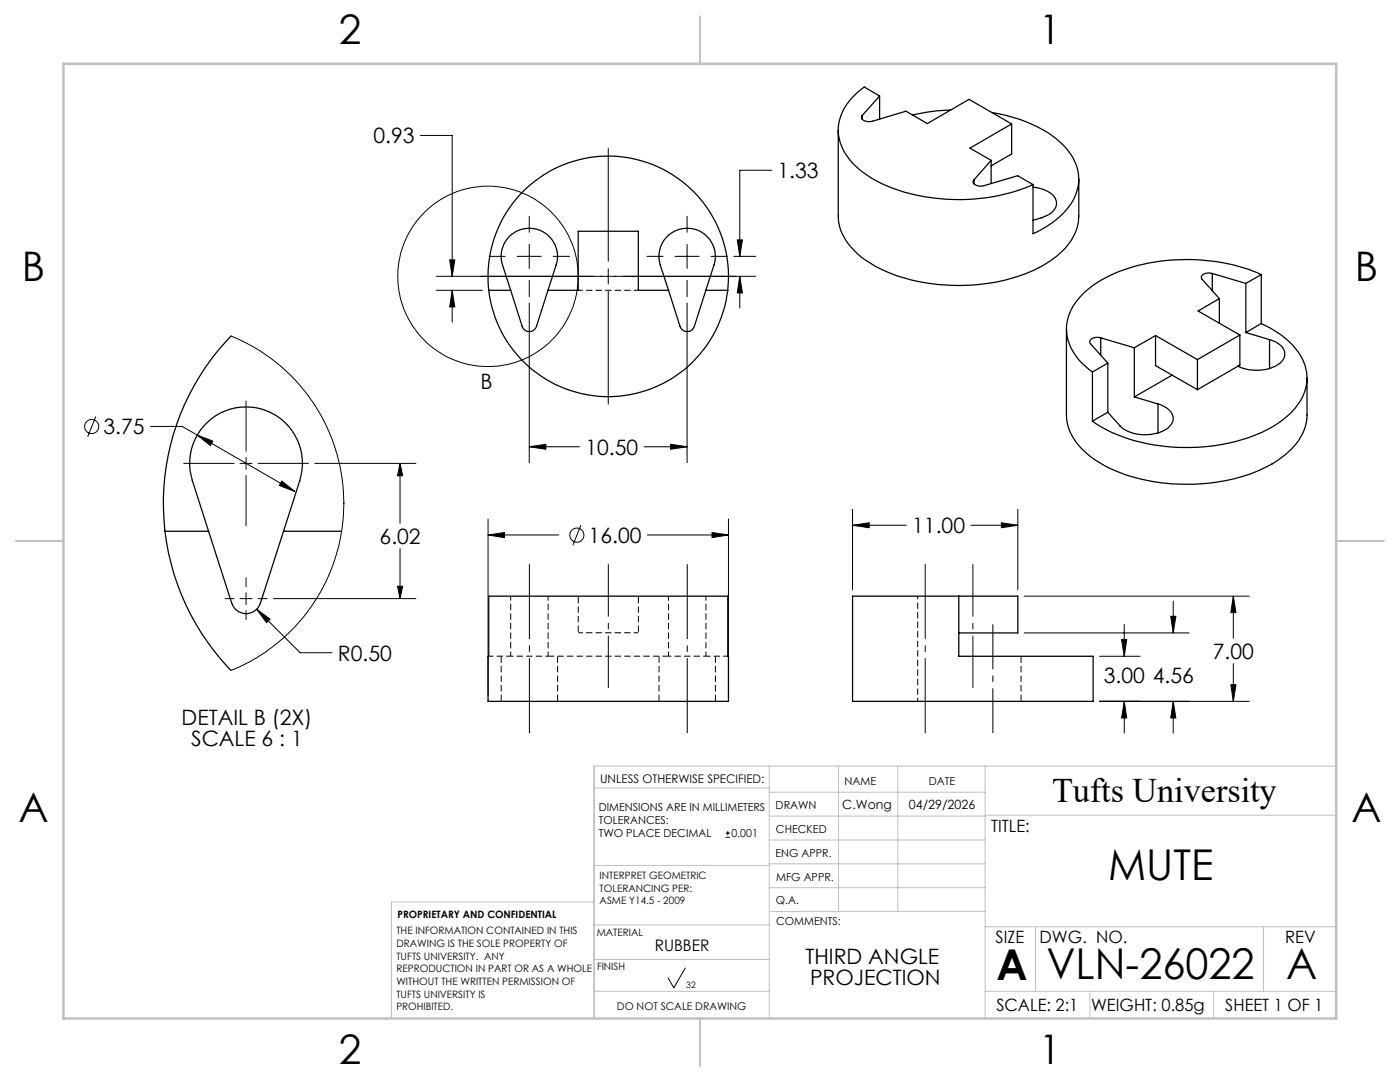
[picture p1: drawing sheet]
<svg xmlns="http://www.w3.org/2000/svg" width="279mm" height="216mm" viewBox="0 0 279 216" stroke-linecap="round" stroke-linejoin="round" font-family="sans-serif">
<path d="M115.4 57.9h12M109.4 118.9v12M133.4 118.9v12M97.6 130.9h4.3M101.9 130.9v-12M115.4 126.3h12M140.9 130.9v-12M145.2 130.9h-4.3" fill="none" stroke="#000" stroke-width=".2" stroke-dasharray="1.3 .6" stroke-dashoffset=".4" stroke-linecap="butt"/>
<path d="M115.4 118.9v7.4M127.4 118.9v7.4" fill="none" stroke="#000" stroke-width=".2" stroke-dasharray="1.3 .6" stroke-dashoffset="-.2" stroke-linecap="butt"/>
<path d="M133.4 130.9h-24" fill="none" stroke="#000" stroke-width=".2" stroke-dasharray="1.3 .6" stroke-linecap="butt"/>
<path d="M101.9 130.9h7.5M133.4 130.9h7.5" fill="none" stroke="#000" stroke-width=".2" stroke-dasharray="1.3 .6" stroke-dashoffset=".7" stroke-linecap="butt"/>
<path d="M100 130.9v9M111.3 139.9v-9M131.5 130.9v9M142.8 139.9v-9M203.8 139.9v-9" fill="none" stroke="#000" stroke-width=".2" stroke-dasharray="1.3 .6" stroke-dashoffset="-.1" stroke-linecap="butt"/>
<g fill="none" stroke="#000" stroke-width=".25">
<path d="M175.5 19.2l-3-1.8a10.9 10.9 0 0 0-5.2 8.7 11.8 11.8 0 0 0 6.3 9.2 36 36 0 0 0 21.7 4.3 35.1 35.1 0 0 0 10.9-2.8M175.5 19.2l-3.4 3.8M175.5 19.2v4.6M167.3 26v17.1a10.8 10.8 0 0 0 4.5 8.2 31.9 31.9 0 0 0 18.5 5.6 33.7 33.7 0 0 0 19.2-4.8 11.9 11.9 0 0 0 5.7-8l.1-8.3M172.1 23a.71 .71 0 0 0-.1 .8 .71 .71 0 0 0 .7 .4h1.4l6.7-2 4.3 2.5 8.3-4.9 8.5 4.9M172.1 23v.8M189.8 21.9a36.6 36.6 0 0 0-7.7 1.1M194.4 35.9a.73 .73 0 0 0-.1 .7 .73 .73 0 0 0 .7 .4l1.1 .1 7-2 3.1 1.7M194.4 35.9v.8M197.8 32l-3.4 3.9M197.8 32v4.6M197.9 22.4a27.3 27.3 0 0 1 13.4 5.8 9.5 9.5 0 0 1 3.8 9.4 13.5 13.5 0 0 1-7.3 8.2l-1.6 .8v-9.8"/>
<path d="M201.9 24.7l-8.3 4.9 4.2 2.4M201.9 24.7v6l-4.1 2.4M206.2 37.4a5.8 5.8 0 0 1 4.4 2.1 2.5 2.5 0 0 1-1.5 3.4l-2.9 1.1M97.5 57.9a24 24 0 0 0 23.9 21.3 24 24 0 0 0 23.8-21.3M97.5 57.9a24 24 0 0 1 23.9-26.8 24 24 0 0 1 23.8 26.8M97.5 57.9h4.4M101.9 57.9l2.3 7.2a1.51 1.51 0 0 0 1.4 1.1 1.51 1.51 0 0 0 1.5-1.1l2.3-7.2M101.9 57.9l-1.6-5a5.6 5.6 0 0 1 5.3-7.4 5.6 5.6 0 0 1 5.4 7.4l-1.6 5M109.4 57.9h6v-11.8h12v11.8h6M133.4 57.9l2.3 7.2a1.51 1.51 0 0 0 1.4 1.1 1.51 1.51 0 0 0 1.5-1.1l2.3-7.2M133.4 57.9l-1.6-5a5.6 5.6 0 0 1 5.3-7.4 5.6 5.6 0 0 1 5.4 7.4l-1.6 5M140.9 57.9h4.3"/>
<path d="M241.9 54.6a1.75 1.75 0 0 0-2.2 .6l.2 .5 3.4 3.9M241.9 54.6l6.7 2M241.9 54.6v3.4M243.3 59.6l-4.2 2.5 8.3 4.8M243.3 59.6v4.9M248.6 56.6v9.8M251.7 54.8a38.4 38.4 0 0 0-30.2 .2 15.1 15.1 0 0 0-8.2 8 9.2 9.2 0 0 0 2.8 9.7l1.9 1.5M251.7 54.8v9.8M251.7 54.8l-3.1 1.8M46.1 67.1a47.9 47.9 0 0 0-13.2 38.9M212.8 65.7v17.1a10.3 10.3 0 0 0 4.1 7.7 30 30 0 0 0 17.1 6.1 35.7 35.7 0 0 0 20.6-4.5 12.3 12.3 0 0 0 6.2-8.5v-8.2M218 74.2v9.8"/>
<path d="M219.7 67.4a1.59 1.59 0 0 0-2.2 .9l3.6 4.2M219.7 67.4l6.7 2M219.7 67.4v3.4M221.1 72.5l-3.1 1.7M221.1 72.5v9.8M226.4 79.2l4.7 1.4M226.4 69.4v9.8M230.6 67l8.4 4.8M230.6 67l-4.2 2.4M230.6 67v6l8.4 4.8M233.9 74.9l-7.5 4.3M239 71.8v6"/>
<path d="M247.4 66.9l-8.4 4.9M247.4 66.9v5.9l-8.4 5M248.6 66.4l4.8 1.4M251.7 64.6a16.4 16.4 0 0 1 8.3 7.1 8.8 8.8 0 0 1-2 10.3 25.1 25.1 0 0 1-13.8 6.6 37.6 37.6 0 0 1-24-3.2l-2.2-1.4M251.7 64.6l-3.1 1.8M253.4 67.8a3.4 3.4 0 0 1 3 2.9 3.2 3.2 0 0 1-2.4 2.6 9 9 0 0 1-6.9-.2M253.4 67.8v5.7M40.7 85a11.3 11.3 0 0 1 14-2.3 11.3 11.3 0 0 1 5.1 13.2l-7.8 24.5a3 3 0 0 1-2.9 2.1 3 3 0 0 1-2.9-2.1l-7.8-24.5a11.3 11.3 0 0 1 2.3-10.9zM221.1 82.3l-3.1 1.7M231.1 80.6a3.5 3.5 0 0 1 3 3 3.6 3.6 0 0 1-2.9 2.8 8.2 8.2 0 0 1-7.7-1.4l-2.4-2.7M231.1 80.6v5.8M32.9 106a48 48 0 0 0 13.2 27.8"/>
<path d="M32.9 106h8.7M56.6 106h11.6M68.6 100.4h.1M97.5 119h47.7l.2 20.9h-48zM170.1 119h21.2v12h26.9v8.9h-48.1zM191.3 119h11.8v7.3h-11.8"/>
</g>
<path d="M183.1 118.9v21" fill="none" stroke="#000" stroke-width=".2" stroke-dasharray="1.3 .6" stroke-dashoffset=".6" stroke-linecap="butt"/>
<g fill="none" stroke="#000" stroke-width=".2">
<path d="M83.9 27h6.3v28.1M121.4 29.6v22.5M154 34h-6.4v17.2M87.1 55.1h63.7M87.1 57.9h9.2M89.7 51.9h1.1l-.6 3.2zM90.2 57.9l.6 3.3h-1.1zM90.2 57.9v6.4M97.6 51.2h3.2M103.2 51.2h4.8M105.6 43.1v3.3M105.6 48.8v4.8"/>
<path d="M105.6 56v3.2M110.4 51.2h3.3M121.4 53.7v3M121.4 58.1v22.5M129.1 51.2h3.2M134.7 51.2h4.8M137.1 43.1v3.3M137.1 48.8v4.8M137.1 56v3.2M141.9 51.2h3.3M146.4 51.2h4.4M147.1 47.9h1.1l-.6 3.3z"/>
<path d="M147.6 55.1l.6 3.4h-1.1zM147.6 55.1v6.4M46.1 67.1l1.7 .7 3.4 1.8 2.9 1.9 1.9 1.5 3.5 3.5 1.7 2 1.5 2.2 2.6 4.6 1 2.5 .9 2.8 1 4.5 .4 4.7-.1 3-.3 2.9-1.1 4.9-.7 2.3-1.4 3.2-1.1 2.1-1.5 2.5-2 2.6-1.5 1.8-3.7 3.3-2.4 1.8-2.5 1.6-4.2 2M105.6 60.5v31.8M137.1 60.5v31.8M19.1 83.1l-1.6 4M30 85.1h6.4l22.4 13M36.7 92.5h10M39.4 86.8l3.1 1.2-.5 .9zM47.9 92.5h2.4M49.1 80v10.1M49.1 91.3v2.4"/>
<path d="M49.1 94.9v10M51.5 92.5h10.1M56.2 96l2.6 2.1-3.1-1.2zM62.8 92.5h20.2M79.8 92.5l.6 2.4h-1.1zM79.8 92.5v11.9M105.6 89.1l3.3-.4v.9zM105.6 89.1h10M128.6 89.1h8.5M133.8 88.7l3.3 .4-3.3 .5zM44.9 119.5h1.8M47.9 119.5h2.4"/>
<path d="M49.1 115.3v1.8M49.1 118.3v2.3M51.5 119.5h1.8M54.6 119.5h28.4M79.3 117h1.1l-.6 2.5zM79.8 109.5v10M97.4 106.8l3.3-.5v1zM97.4 103.6v35.1M97.4 106.8h14.1M115.9 104.8l-1.6 4M129.2 106.8h16.2M142.1 106.3l3.3 .5-3.3 .5z"/>
<path d="M145.4 103.6v35.1M170.1 104.8l3.4-.5v1zM170.1 101.6v16.1M170.1 104.8h10.8M193.7 104.8h9.4M199.8 104.3l3.3 .5-3.3 .5zM203.1 101.6v16.1M204.4 119h44.9M234.1 119.9v6.4M246.1 119l.6 3.2h-1.1zM246.1 119v8.4M49.1 121.8v1.8"/>
<path d="M51.2 121.6l2.7 1.9-.7 .7zM51.2 121.6l8.7 8.6h6.4M204.4 126.3h32.9M219.4 139.9h29.9M219.4 131h8.1M223.8 127.6h1.1l-.5 3.4zM224.4 139.9l.5 3.4h-1.1zM224.4 124.6v6.4M224.4 139.9v6.4M233.6 123h1.1l-.6 3.3zM234.1 139.9l.6 3.4h-1.1zM234.1 139.9v6.4"/>
<path d="M245.6 136.6h1.1l-.6 3.3zM246.1 132.4v7.5M144.8 167.1h.9M144.8 166.2h.9M145.2 165.8v.9M136.8 193.1l-2.3 4-1.2-2"/>
<circle cx="97.4" cy="55.1" r="18"/>
<circle cx="18.3" cy="85.1" r="1.42"/>
<circle cx="115.1" cy="106.8" r="1.41"/>
</g>
<path d="M121.4 112.6v24.7M194.2 112.6v24.7" fill="none" stroke="#000" stroke-width=".2" stroke-dasharray="15.2 1.3 1.3 1.3" stroke-dashoffset="4.8" stroke-linecap="butt"/>
<path d="M105.7 112.6v33.7M137.2 112.6v33.7M184.6 112.6v33.7" fill="none" stroke="#000" stroke-width=".2" stroke-dasharray="15.2 1.3 1.3 1.3" stroke-dashoffset=".3" stroke-linecap="butt"/>
<path d="M198.1 124.6v21.7" fill="none" stroke="#000" stroke-width=".2" stroke-dasharray="15.2 1.3 1.3 1.3" stroke-dashoffset="6.3" stroke-linecap="butt"/>
<g fill="none" stroke="#c0c0c0" stroke-width=".2">
<path d="M118.6 157.2h34.9M153.5 152.9v50.3M153.5 158.1h43.1M167.4 152.9v29M179.2 152.9v29M196.6 152.9v50.3M266.7 152.9h-148.1v50.3M118.6 172.7h35M118.6 180h-40.5v23.2M153.5 167.6h43.1M153.5 162.8h43.1M153.5 172.4h43.1"/>
<path d="M153.5 177.1h43.1M196.6 162.7h70.1M118.6 197.8h34.9M118.6 191.5h34.9M118.6 184.6h35M153.6 181.9h43M196.6 197.8h70.1M196.6 184.9h70.1M206.7 184.9v12.9M217.5 197.8v5.4M242.2 197.8v5.4M252.2 184.9v12.9"/>
</g>
<path d="M139.7 3.2v9.5M3.1 107.9h9.6M266.7 107.9h9.5M139.7 203.2v9.6" fill="none" stroke="#c0c0c0" stroke-width=".25"/>
<path d="M12.7 12.7h254v190.5h-254z" fill="none" stroke="#c0c0c0" stroke-width=".5"/>
<path d="M142.1 106.3l3.3 .5-3.3 .5zM97.4 106.8l3.3-.5v1zM89.7 51.9h1.1l-.6 3.2zM90.2 57.9l.6 3.3h-1.1zM147.6 55.1l.6 3.4h-1.1zM147.1 47.9h1.1l-.6 3.3zM105.6 89.1l3.3-.4v.9zM133.8 88.7l3.3 .4-3.3 .5zM224.4 139.9l.5 3.4h-1.1zM223.8 127.6h1.1l-.5 3.4zM233.6 123h1.1l-.6 3.3zM234.1 139.9l.6 3.4h-1.1zM245.6 136.6h1.1l-.6 3.3zM246.1 119l.6 3.2h-1.1zM199.8 104.3l3.3 .5-3.3 .5zM170.1 104.8l3.4-.5v1zM56.2 96l-.5 .9 3.1 1.2zM39.4 86.8l2.6 2.1 .5-.9zM79.8 92.5l.6 2.4h-1.1zM79.3 117h1.1l-.6 2.5zM51.2 121.6l2 2.6 .7-.7z" fill="#000"/>
<g font-size="8.5">
<text x="221.1" y="175.5">MUTE</text>
<text x="198.9" y="195.5">A</text>
<text x="208.8" y="195.4">VLN-26022</text>
<text x="256.7" y="195.4">A</text>
</g>
<g font-size="8.1">
<text x="67.6" y="8.9">2</text>
<text x="207.3" y="8.9">1</text>
<text x="4.4" y="56.1">B</text>
<text x="270.4" y="56.1">B</text>
<text x="3.7" y="164.1">A</text>
<text x="269.7" y="164.1">A</text>
<text x="67.6" y="212.4">2</text>
<text x="207.3" y="212.4">1</text>
</g>
<text font-size="6.9" x="210" y="160.1">Tufts University</text>
<g font-size="4.2">
<text x="74.5" y="28.6">0.93</text>
<text x="155.2" y="35.5">1.33</text>
<text x="95.9" y="77.7">B</text>
<text x="20.6" y="86.6">3.75</text>
<text x="116.8" y="90.7">10.50</text>
<text x="182" y="106.4">11.00</text>
<text x="75.8" y="108.5">6.02</text>
<text x="117.5" y="108.3">16.00</text>
<text x="67.4" y="131.8">R0.50</text>
<text x="242.1" y="131.5">7.00</text>
<text x="220.3" y="136.2">3.00 4.56</text>
<text x="36.2" y="144.7">DETAIL B (2X)</text>
<text x="38.1" y="148.8">SCALE 6 : 1</text>
<text x="160.7" y="192.4">THIRD ANGLE</text>
<text x="161.7" y="196.6">PROJECTION</text>
</g>
<g font-size="3.4">
<text x="197.8" y="166">TITLE:</text>
<text x="198.7" y="188.1">SIZE</text>
<text x="207.5" y="188.1">DWG. NO.</text>
<text x="256.5" y="188.2">REV</text>
<text x="198.8" y="201.7">SCALE: 2:1</text>
<text x="217.7" y="201.8">WEIGHT: 0.85g</text>
<text x="244.5" y="201.7">SHEET 1 OF 1</text>
</g>
<text font-size="3.2" x="130.7" y="189.8">RUBBER</text>
<g font-size="2.5">
<text x="168.1" y="161.4">C.Wong</text>
<text x="181.4" y="161.4">04/29/2026</text>
</g>
<text font-size="2.4" x="119.8" y="156.2">UNLESS OTHERWISE SPECIFIED:</text>
<g font-size="2.2">
<text x="119.5" y="161.8">DIMENSIONS ARE IN MILLIMETERS</text>
<text x="154.8" y="161.4">DRAWN</text>
<text x="168.5" y="156.7">NAME</text>
<text x="185.4" y="156.7">DATE</text>
<text x="119.5" y="164.4">TOLERANCES:</text>
<text x="119.5" y="167.1">TWO PLACE DECIMAL</text>
<text x="146" y="167.1">0.001</text>
<text x="154.9" y="166.3">CHECKED</text>
<text x="154.8" y="170.9">ENG APPR.</text>
<text x="154.9" y="175.7">MFG APPR.</text>
<text x="154.9" y="180.4">Q.A.</text>
<text x="154.9" y="184.6">COMMENTS:</text>
</g>
<text font-size="2.1" x="123.1" y="201.6">DO NOT SCALE DRAWING</text>
<g font-size="2">
<text x="119.7" y="175.4">INTERPRET GEOMETRIC</text>
<text x="119.7" y="177.9">TOLERANCING PER:</text>
<text x="79.3" y="183.1">PROPRIETARY AND CONFIDENTIAL</text>
<text x="119.7" y="180.4">ASME Y14.5 - 2009</text>
<text x="79.1" y="186.4">THE INFORMATION CONTAINED IN THIS</text>
<text x="79.1" y="188.9">DRAWING IS THE SOLE PROPERTY OF</text>
<text x="79.1" y="191.5">TUFTS UNIVERSITY. ANY</text>
<text x="119.1" y="186.7">MATERIAL</text>
<text x="79.1" y="194">REPRODUCTION IN PART OR AS A WHOLE</text>
<text x="79.1" y="196.5">WITHOUT THE WRITTEN PERMISSION OF</text>
<text x="119.1" y="193.5">FINISH</text>
<text x="79.1" y="199">TUFTS UNIVERSITY IS</text>
<text x="79.1" y="201.6">PROHIBITED.</text>
</g>
<text font-size="1.8" x="137" y="197.1">32</text>
</svg>
